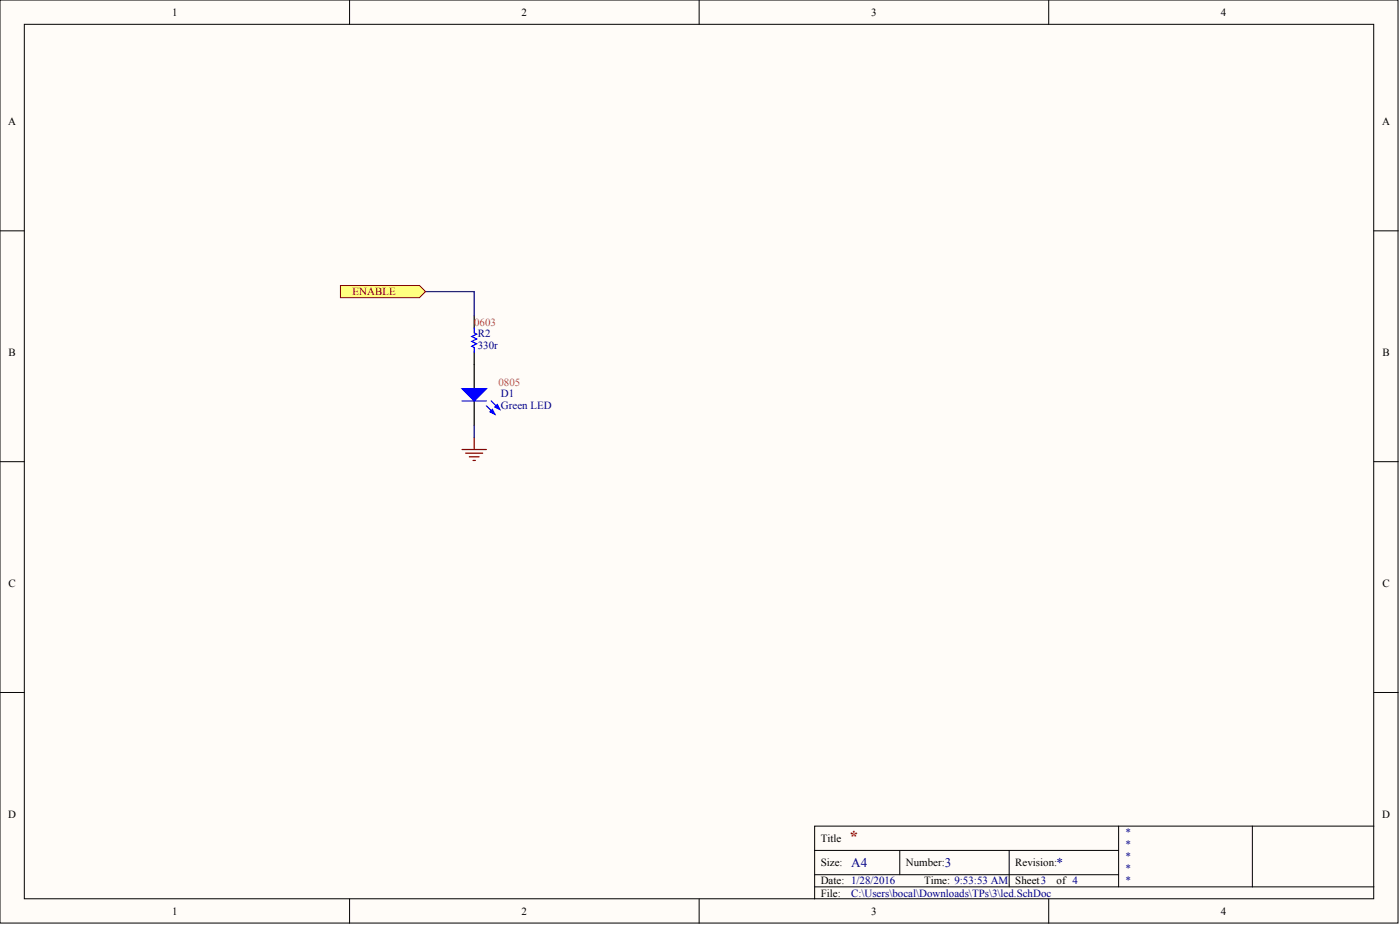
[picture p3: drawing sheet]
<svg xmlns="http://www.w3.org/2000/svg" width="292mm" height="193mm" viewBox="0 0 292 193" stroke-linecap="round" stroke-linejoin="round" font-family="sans-serif">
<g fill="#fffcf8" stroke="#000" stroke-width=".21">
<path d="M0 0h291.7v192.6h-291.7z"/>
<path d="M5.1 5.1h281.5v182.4h-281.5z"/>
</g>
<g fill="none" stroke="#000" stroke-width=".21">
<path d="M72.9 0v5.1M145.9 0v5.1M218.8 0v5.1M0 48.2h5.1M286.7 48.2h5M0 96.3h5.1M286.7 96.3h5M0 144.5h5.1M286.7 144.5h5M170 177.4h63.4M187.7 177.4v5.1M210.6 177.4v7.6"/>
<path d="M233.4 172.3v12.7M261.3 172.3h-91.3v15.2M286.7 172.3h-25.4v12.7M72.9 187.5v5.1M145.9 187.5v5.1M170 185h116.7M170 182.5h63.4M218.8 187.5v5.1"/>
</g>
<path d="M98.9 65.9v2.5M98.9 73.5v2.5" fill="none" stroke="#000" stroke-width=".25"/>
<path d="M98.9 68.4v1l.5 .3-1 .5 1 .5-1 .5 1 .5-1 .5 .5 .3v1" fill="none" stroke="#00f" stroke-width=".25"/>
<path d="M96.4 93.8h5.1M97.2 94.5h3.5M97.9 95.3h2.1M98.7 96.1h.5M98.9 91.2v2.6" fill="none" stroke="#800000" stroke-width=".25"/>
<path d="M88.8 60.8h10.1v5.1M98.9 88.7v2.5" fill="none" stroke="#000080" stroke-width=".25"/>
<path d="M71 59.6h16.5l1.3 1.2-1.3 1.3h-16.5z" fill-rule="evenodd" fill="#ffff80" stroke="#800000" stroke-width=".21"/>
<path d="M98.9 76v5.1M98.9 83.6v5.1" fill="none" stroke="#000" stroke-width=".25"/>
<g fill="#00f" stroke="#00f" stroke-width=".25">
<path d="M96.4 81.1h5.1l-2.6 2.5z"/>
<path d="M102.2 85.9l.5-.5 .6 1z"/>
<path d="M103.3 84.9l.5-.5 .5 1z"/>
</g>
<path d="M96.4 83.6h5.1M101.5 84.7l1.8 1.7M102.5 83.6l1.8 1.8" fill="none" stroke="#00f" stroke-width=".25"/>
<text font-size="3.4" fill="#800000" x="177.1" y="175.6">*</text>
<g font-size="2.7" fill="#000080">
<text x="177.6" y="180.9">A4</text>
<text x="197.1" y="180.9">3</text>
<text x="220.5" y="180.9">*</text>
</g>
<g font-size="2.3">
<text x="35.9" y="3.3">1</text>
<text x="108.8" y="3.3">2</text>
<text x="181.8" y="3.3">3</text>
<text x="254.7" y="3.3">4</text>
<text x="1.7" y="26.1">A</text>
<text x="288.4" y="26.1">A</text>
<text x="1.8" y="74.3">B</text>
<text x="288.4" y="74.3">B</text>
<text x="1.8" y="122.4">C</text>
<text x="288.4" y="122.4">C</text>
<text x="1.7" y="170.6">D</text>
<text x="288.4" y="170.6">D</text>
<text x="171.2" y="175.6">Title</text>
<text x="171.2" y="180.7">Size:</text>
<text x="171.2" y="184.5">Date: 1/28/2016</text>
<text x="189" y="180.7">Number:</text>
<text x="192.8" y="184.5">Time: 9:53:53 AM</text>
<text x="211.8" y="180.7">Revision:</text>
<text x="211.8" y="184.5">Sheet3</text>
<text x="220.5" y="184.5">of 4</text>
<text x="35.9" y="190.8">1</text>
<text x="108.8" y="190.8">2</text>
<text x="171.2" y="187">File:</text>
<text x="181.8" y="190.8">3</text>
<text x="254.7" y="190.8">4</text>
</g>
<text font-size="2.3" fill="#800000" x="73.6" y="61.6">ENABLE</text>
<g font-size="2.3" fill="#da2467">
<text x="98.9" y="67.9">0603</text>
<text x="104" y="80.6">0805</text>
</g>
<g font-size="2.3" fill="#000080">
<text x="99.7" y="70.2">R2</text>
<text x="99.7" y="72.7">330r</text>
<text x="104.5" y="82.9">D1</text>
<text x="104.5" y="85.4">Green LED</text>
<text x="234.7" y="174.4">*</text>
<text x="234.7" y="176.9">*</text>
<text x="234.7" y="179.4">*</text>
<text x="234.7" y="182">*</text>
<text x="234.7" y="184.5">*</text>
<text x="177.6" y="187">C:\Users\bocal\Downloads\TPs\3\led.SchDoc</text>
</g>
</svg>
